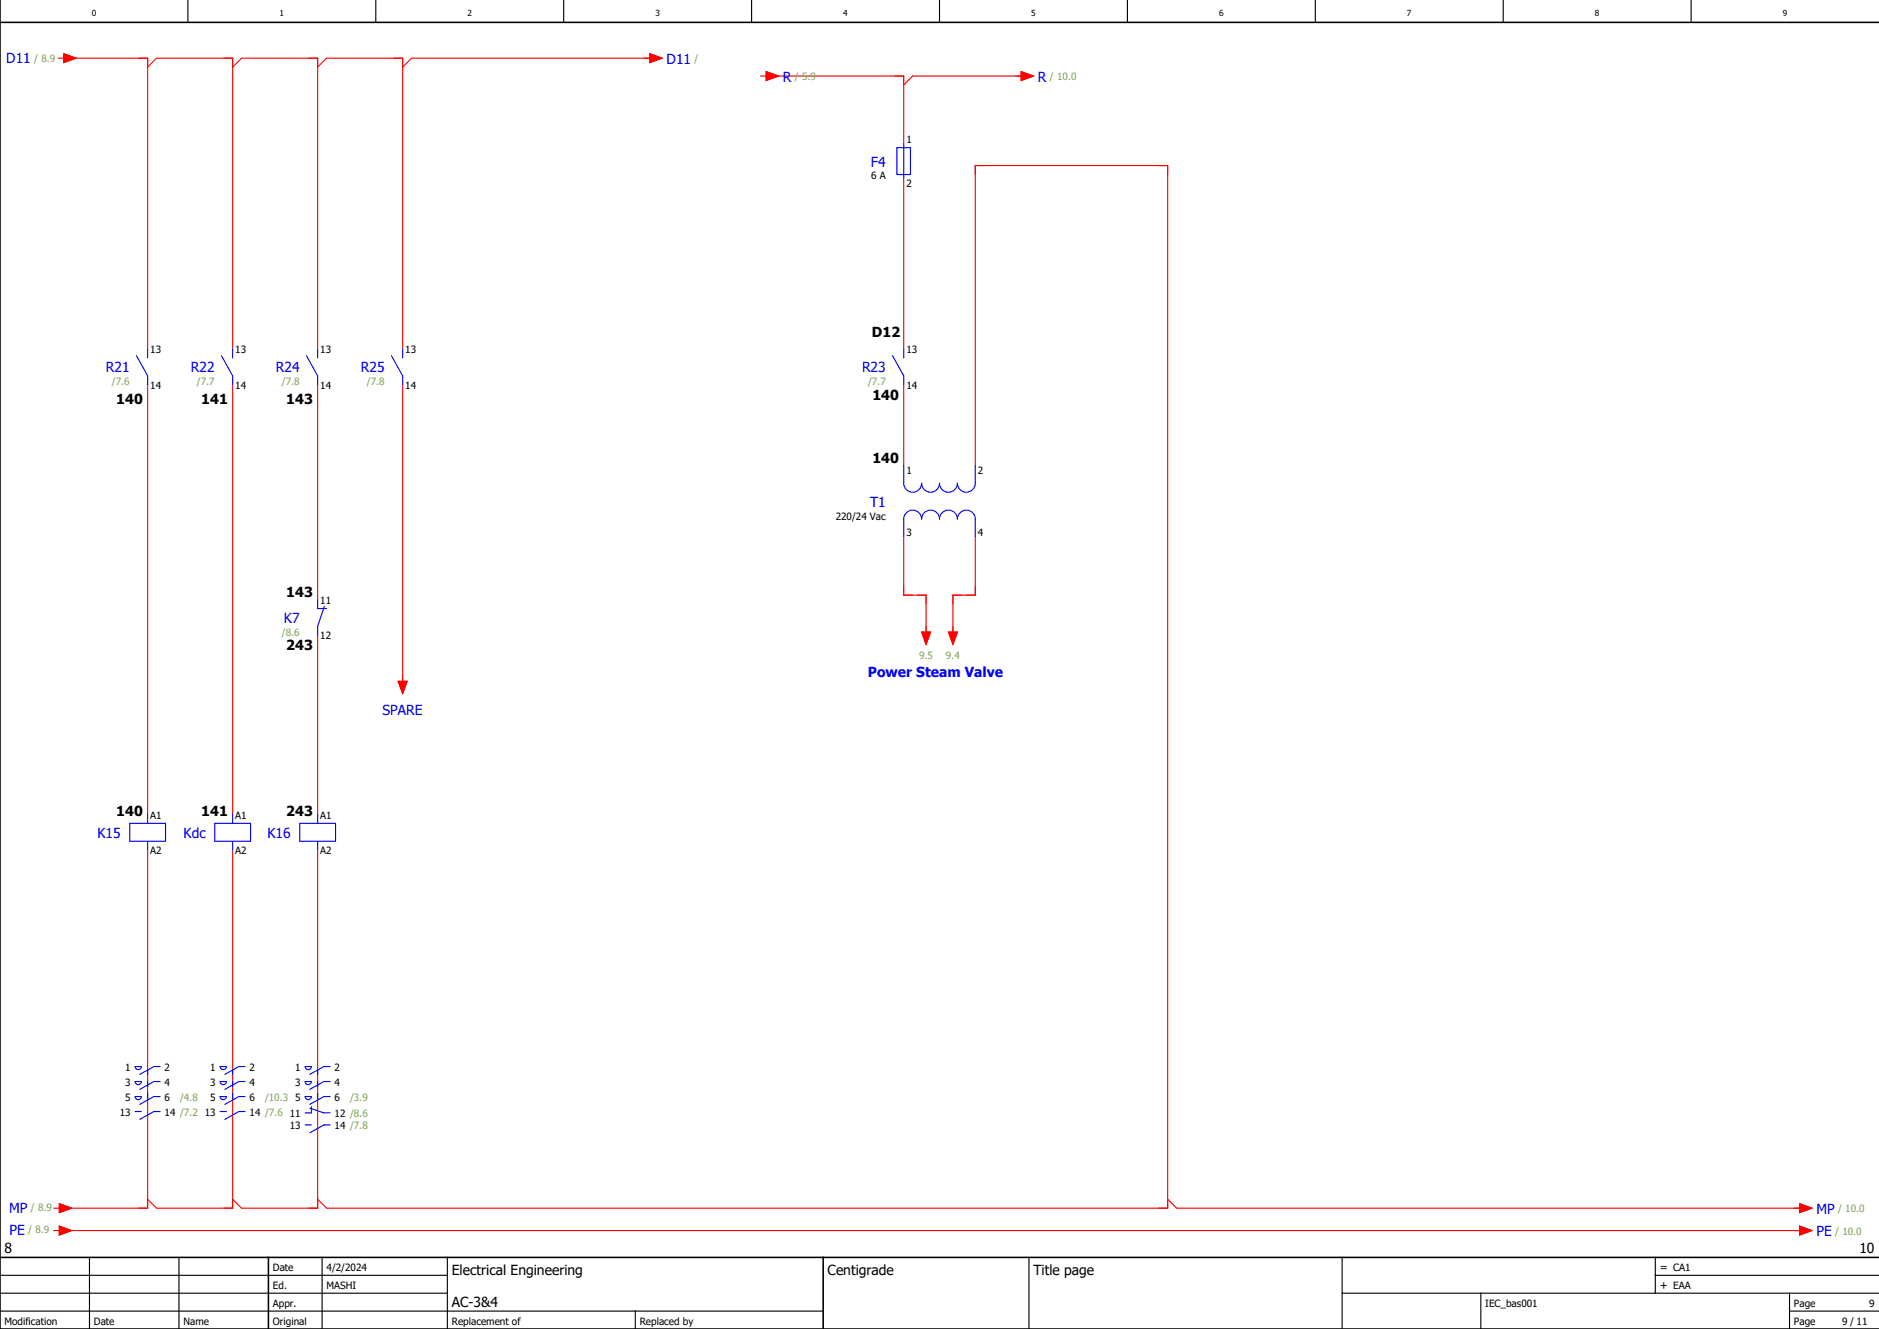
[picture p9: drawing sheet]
<svg xmlns="http://www.w3.org/2000/svg" width="420mm" height="297mm" viewBox="0 0 420 297" stroke-linecap="round" stroke-linejoin="round" font-family="sans-serif">
<g fill="none" stroke="#000" stroke-width=".25">
<path d="M42 0v5M84 0v5M126 0v5M168 0v5M210 0v5M252 0v5M294 0v5M336 0v5M378 0v5M0 293h184M0 289h100M0 285h100"/>
<path d="M20 281v16M40 281v16M72 281v16M100 281v16M142 293v4M230 281v16M300 289h120M300 281v16M331 289v8M370 285h50M370 281v8M400 293h20"/>
<path d="M400 289v8"/>
</g>
<path d="M0 5h420M0 0v297h420M0 281h420M60 281v16M184 281v16" fill="none" stroke="#000" stroke-width=".35"/>
<g fill="none" stroke="#f00" stroke-width=".25">
<path d="M13 13h1.2M14.2 12l2.8 1-2.8 1zM15 13h18v65M33 15l2-2h17v65M52 15l2-2h17v65M71 15l2-2h17v65M145.2 12l2.8 1-2.8 1zM146 13h-54l-2 2M170 17h1.2M171.2 16l2.8 1-2.8 1zM172 17h30v15M228.3 16l2.7 1-2.7 1z"/>
<path d="M229 17h-25l-2 2M202 40v38M33 86v96M52 86v96M71 86v48M90 86v67M202 86v18M218 104v-67h43v233h-188l-2-2M202 120v13h5v9M218 120v13h-5v9M71 142v40M89 152.3h2l-1 2.7z"/>
<path d="M206 141.3h2l-1 2.7zM212 141.3h2l-1 2.7zM33 190v80h-19M52 190v80h-17l-2-2M71 190v80h-17l-2-2M12 270h1.3M12 275h1.3M13.3 269l2.7 1-2.7 1zM13.3 274l2.7 1-2.7 1zM14 275h389M261 268l2 2h140M402.3 269l2.7 1-2.7 1z"/>
<path d="M402.3 274l2.7 1-2.7 1z"/>
</g>
<g fill="none" stroke="#00f" stroke-width=".25">
<path d="M200.5 33h3v6h-3zM202 32v8M30.5 79.5l2.5 4.5v2M33 78v2M49.5 79.5l2.5 4.5v2M52 78v2M68.5 79.5l2.5 4.5v2M71 78v2M87.5 79.5l2.5 4.5v2M90 78v2M199.5 79.5l2.5 4.5v2M202 78v2"/>
<path d="M202 104v4a2 2 0 0 0 2 2 2 2 0 0 0 2-2 2 2 0 0 0 2 2 2 2 0 0 0 2-2 2 2 0 0 0 2 2 2 2 0 0 0 2-2 2 2 0 0 0 2 2 2 2 0 0 0 2-2v-4M71 134v2h2M72.5 135.5l-1.5 4.5v2M202 120v-4a2 2 0 0 1 2-2 2 2 0 0 1 2 2 2 2 0 0 1 2-2 2 2 0 0 1 2 2 2 2 0 0 1 2-2 2 2 0 0 1 2 2 2 2 0 0 1 2-2 2 2 0 0 1 2 2v4M29 184h8v4h-8zM33 182v2M33 188v2M48 184h8v4h-8zM52 182v2M52 188v2M67 184h8v4h-8zM71 182v2"/>
<path d="M71 188v2M30.2 238.4h1.4a.7 .7 0 0 1-.7 .6 .7 .7 0 0 1-.7-.6zM33 239.1v1M35.8 238.3h-1.4l-3.1 1.8M49.2 238.4h1.4a.7 .7 0 0 1-.7 .6 .7 .7 0 0 1-.7-.6zM52 239.1v1M54.8 238.3h-1.4l-3.1 1.8M68.2 238.4h1.4a.7 .7 0 0 1-.7 .6 .7 .7 0 0 1-.7-.6zM71 239.1v1M73.8 238.3h-1.4l-3.2 1.8M30.2 241.7h1.4a.7 .7 0 0 1-.7 .7 .7 .7 0 0 1-.7-.7zM30.2 248.4h1.4"/>
<path d="M30.2 245.1h1.4a.7 .7 0 0 1-.7 .7 .7 .7 0 0 1-.7-.7zM33 241.6v1.3M33 244.4v1.3M35.8 241.7h-1.4l-3.1 1.8M35.8 248.4h-1.4l-3.1 1.8M35.8 245.1h-1.4l-3.1 1.7M49.2 241.7h1.4a.7 .7 0 0 1-.7 .7 .7 .7 0 0 1-.7-.7zM49.2 248.4h1.4M49.2 245.1h1.4a.7 .7 0 0 1-.7 .7 .7 .7 0 0 1-.7-.7zM52 241.6v1.3M52 244.4v1.3M54.8 241.7h-1.4l-3.1 1.8"/>
<path d="M54.8 248.4h-1.4l-3.1 1.8M54.8 245.1h-1.4l-3.1 1.7M68.2 241.7h1.4a.7 .7 0 0 1-.7 .7 .7 .7 0 0 1-.7-.7zM68.2 251.4h1.4M68.2 245.1h1.4a.7 .7 0 0 1-.7 .7 .7 .7 0 0 1-.7-.7zM69.3 247.7l3.1 1h1.4M69.6 247.3v1.4h-1.4M71 241.6v1.3M71 244.4v1.3M73.8 241.7h-1.4l-3.2 1.8M73.8 251.4h-1.4l-3.1 1.8M73.8 245.1h-1.4l-3.1 1.7"/>
</g>
<g fill="#f00" stroke="#f00" stroke-width=".22">
<path d="M14.2 12l2.8 1-2.8 1z"/>
<path d="M145.2 12l2.8 1-2.8 1z"/>
<path d="M13.3 269l2.7 1-2.7 1z"/>
<path d="M13.3 274l2.7 1-2.7 1z"/>
<path d="M402.3 269l2.7 1-2.7 1z"/>
<path d="M402.3 274l2.7 1-2.7 1z"/>
<path d="M89 152.3h2l-1 2.7z"/>
<path d="M171.2 16l2.8 1-2.8 1z"/>
<path d="M228.3 16l2.7 1-2.7 1z"/>
<path d="M206 141.3h2l-1 2.7z"/>
<path d="M212 141.3h2l-1 2.7z"/>
</g>
<g font-size="3.1" fill="#00f">
<text x="1.4" y="14.2">D11</text>
<text x="149" y="14.2">D11</text>
<text x="175" y="18.2">R</text>
<text x="232" y="18.2">R</text>
<text x="194.7" y="37.2">F4</text>
<text x="23.7" y="83.2">R21</text>
<text x="42.7" y="83.2">R22</text>
<text x="61.7" y="83.2">R24</text>
<text x="80.7" y="83.2">R25</text>
<text x="192.7" y="83.2">R23</text>
<text x="194.5" y="113.2">T1</text>
<text x="63.5" y="139.2">K7</text>
<text x="194" y="151.4">Power Steam Valve</text>
<text x="85.5" y="159.8">SPARE</text>
<text x="21.8" y="187.2">K15</text>
<text x="41" y="187.2">Kdc</text>
<text x="59.8" y="187.2">K16</text>
<text x="2" y="271">MP</text>
<text x="2.1" y="275.9">PE</text>
<text x="406" y="271.2">MP</text>
<text x="406" y="276.2">PE</text>
</g>
<g font-size="3.1">
<text x="194.9" y="75.4">D12</text>
<text x="195" y="89.4">140</text>
<text x="26" y="90.4">140</text>
<text x="45" y="90.4">141</text>
<text x="64" y="90.4">143</text>
<text x="195" y="103.4">140</text>
<text x="64" y="133.4">143</text>
<text x="64" y="145.4">243</text>
<text x="26" y="182.4">140</text>
<text x="45" y="182.4">141</text>
<text x="64" y="182.4">243</text>
<text x="1" y="280">8</text>
<text x="415.6" y="280">10</text>
<text x="101" y="285">Electrical Engineering</text>
<text x="185" y="285">Centigrade</text>
<text x="231" y="285">Title page</text>
<text x="101" y="292">AC-3&amp;4</text>
</g>
<g font-size="2.5">
<text x="371" y="284">= CA1</text>
<text x="371" y="288">+ EAA</text>
</g>
<g font-size="2.2" fill="#7ca552">
<text x="7.7" y="13.8">/ 8.9</text>
<text x="155.3" y="13.9">/</text>
<text x="177.7" y="17.9">/ 5.9</text>
<text x="234.7" y="17.9">/ 10.0</text>
<text x="25" y="86.1">/7.6</text>
<text x="44" y="86.1">/7.7</text>
<text x="63" y="86.1">/7.8</text>
<text x="82" y="86.1">/7.8</text>
<text x="194" y="86.1">/7.7</text>
<text x="63" y="142.1">/8.6</text>
<text x="205.4" y="147.2">9.5</text>
<text x="211.4" y="147.2">9.4</text>
<text x="40.2" y="245.9">/4.8</text>
<text x="59.2" y="245.9">/10.3</text>
<text x="78.2" y="245.9">/3.9</text>
<text x="6.3" y="275.5">/ 8.9</text>
<text x="6.9" y="270.6">/ 8.9</text>
<text x="410.2" y="275.9">/ 10.0</text>
<text x="410.9" y="270.9">/ 10.0</text>
</g>
<g font-size="2.2">
<text x="202.6" y="31.9">1</text>
<text x="194.7" y="40.1">6 A</text>
<text x="202.6" y="41.8">2</text>
<text x="33.6" y="78.9">13</text>
<text x="52.6" y="78.9">13</text>
<text x="71.6" y="78.9">13</text>
<text x="90.6" y="78.9">13</text>
<text x="202.6" y="78.9">13</text>
<text x="33.6" y="86.8">14</text>
<text x="52.6" y="86.8">14</text>
<text x="71.6" y="86.8">14</text>
<text x="90.6" y="86.8">14</text>
<text x="202.6" y="86.8">14</text>
<text x="202.6" y="105.9">1</text>
<text x="218.6" y="105.9">2</text>
<text x="186.8" y="116.1">220/24 Vac</text>
<text x="202.6" y="119.8">3</text>
<text x="218.6" y="119.8">4</text>
<text x="71.6" y="134.9">11</text>
<text x="71.6" y="142.8">12</text>
<text x="33.6" y="182.9">A1</text>
<text x="52.6" y="182.9">A1</text>
<text x="71.6" y="182.9">A1</text>
<text x="33.6" y="190.8">A2</text>
<text x="52.6" y="190.8">A2</text>
<text x="71.6" y="190.8">A2</text>
<text x="28" y="239.2">1</text>
<text x="36.8" y="239.2">2</text>
<text x="47" y="239.2">1</text>
<text x="55.8" y="239.2">2</text>
<text x="66" y="239.2">1</text>
<text x="74.8" y="239.2">2</text>
<text x="28" y="242.6">3</text>
<text x="28" y="245.9">5</text>
<text x="36.8" y="242.6">4</text>
<text x="36.8" y="245.9">6</text>
<text x="47" y="242.6">3</text>
<text x="47" y="245.9">5</text>
<text x="55.8" y="242.6">4</text>
<text x="55.8" y="245.9">6</text>
<text x="66" y="242.6">3</text>
<text x="66" y="245.9">5</text>
<text x="74.8" y="242.6">4</text>
<text x="74.8" y="245.9">6</text>
<text x="26.8" y="249.3">13</text>
<text x="36.8" y="249.3">14 /7.2</text>
<text x="45.8" y="249.3">13</text>
<text x="55.8" y="249.3">14 /7.6</text>
<text x="64.8" y="249.6">11</text>
<text x="74.8" y="249.6">12 /8.6</text>
<text x="64.8" y="252.3">13</text>
<text x="74.8" y="252.3">14 /7.8</text>
<text x="61" y="284">Date</text>
<text x="73" y="284">4/2/2024</text>
<text x="61" y="288">Ed.</text>
<text x="61" y="292">Appr.</text>
<text x="73" y="288">MASHI</text>
<text x="332" y="292">IEC_bas001</text>
<text x="401" y="292">Page</text>
<text x="417.8" y="292">9</text>
<text x="1" y="296">Modification</text>
<text x="21" y="296">Date</text>
<text x="41" y="296">Name</text>
<text x="61" y="296">Original</text>
<text x="101" y="296">Replacement of</text>
<text x="143" y="296">Replaced by</text>
<text x="401" y="296">Page</text>
<text x="411.8" y="296">9 / 11</text>
</g>
<g font-size="1.9">
<text x="20.5" y="3.6">0</text>
<text x="62.5" y="3.6">1</text>
<text x="104.5" y="3.6">2</text>
<text x="146.5" y="3.6">3</text>
<text x="188.5" y="3.6">4</text>
<text x="230.5" y="3.6">5</text>
<text x="272.5" y="3.6">6</text>
<text x="314.5" y="3.6">7</text>
<text x="356.5" y="3.6">8</text>
<text x="398.5" y="3.6">9</text>
</g>
</svg>
